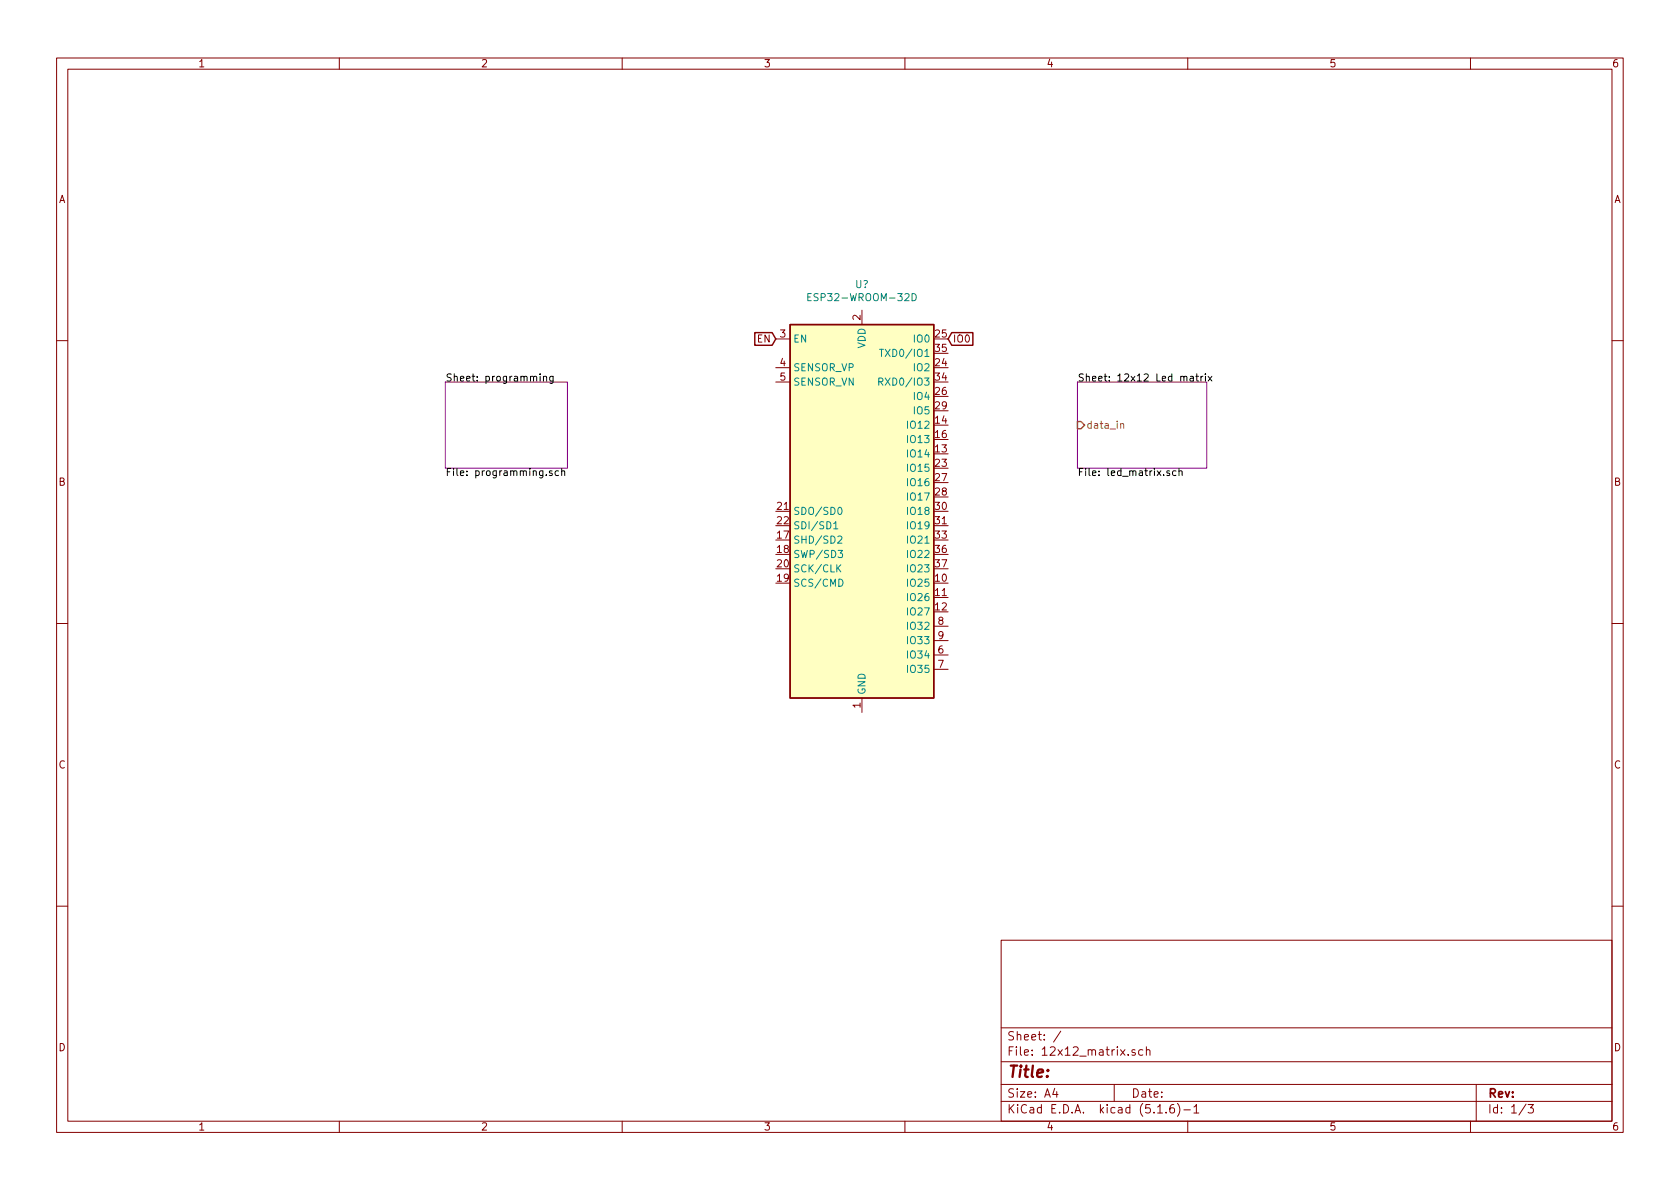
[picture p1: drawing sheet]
<svg xmlns="http://www.w3.org/2000/svg" width="297mm" height="210mm" viewBox="0 0 297 210" stroke-linecap="round" stroke-linejoin="round" font-family="sans-serif">
<g fill="none" stroke="#840000" stroke-width=".18">
<path d="M10 10.3h277v189.9h-277zM12 12.2h273v186.1h-273zM60 10.3v1.9M110 10.3v1.9M160 10.3v1.9M210 10.3v1.9M260 10.3v1.9M137.2 59.9h2.5M152.4 54.9v2.5M10 60.2h2M137.2 65h2.5M137.2 67.6h2.5"/>
<path d="M285 60.2h2M10 110.3h2M165.1 115.8h2.5M165.1 118.4h2.5M165.1 110.7h2.5M165.1 113.3h2.5M285 110.3h2M152.4 123.4v2.6M10 160.2h2M177 166.3h108v32h-108zM285 160.2h2M60 198.3v1.9"/>
<path d="M110 198.3v1.9M160 198.3v1.9M177 194.8h108M177 191.8h108M177 187.8h108M177 181.8h108M186.5 192.5l-.4 1h1M186.8 193v1M187.6 182.3l-1.3 2M197 191.8v3M199.5 186.5v.1M200.7 185.7l-.4-.1-.2 .2 .1 .2 .5 .2v.3h-.6"/>
<path d="M202.1 185.7l-.5-.1-.3 .3 .1 .6 .2 .1 .5-.1M202.7 185.7l.2-.1 .4 .1v.9M202.7 185.1v1.5M204.7 196.8h.8M206.2 196.7v.1M207.5 195.3a.59 .59 0 0 0-.7 .7v.5l.2 .2 .4 .1 .2-.1 .1-.5-.2-.2-.4-.1-.3 .3M208.2 195.1a1.71 1.71 0 0 1 0 2.3M209.3 196.3h1.2M210 198.3v1.9M211.1 195.8l.4-.5v1.5M211.1 196.8h.9M260 198.3v1.9"/>
<path d="M261 191.8v6.5M269.8 195.2l-1.2 2M270.2 195.3h.9l-.5 .6 .4 .1v.7l-.2 .1-.6-.1"/>
</g>
<path d="M78.7 67.6h21.6v15.2h-21.6zM190.5 67.6h22.9v15.2h-22.9z" fill="none" stroke="#840084" stroke-width=".18"/>
<g fill="none" stroke="#000" stroke-width=".18">
<path d="M95.5 66.1v.1M95.5 66.5v.9M96.1 66.7l.2-.2 .3 .1v.8M96.1 66.5v.9M97.8 66.5l-.1 1.2-.1 .1-.3-.1M97.8 66.6l-.4-.1-.2 .3 .1 .5h.5M210.5 66.6h.4l.1 .8M211 66.8l-.4 .1-.2 .2 .1 .2h.5M211.4 66.5h.5M211.6 66.1v1.1l.3 .2M212.3 66.5v.9M212.7 66.5l-.3 .1-.1 .2"/>
<path d="M213.1 66.1v.1M213.1 66.5v.9M213.6 66.5l.7 .9M214.3 66.5l-.7 .9M97.6 83.3h-.3l-.2 .1 .1 .2 .4 .1v.3h-.5M98.8 83.3h-.4l-.3 .2 .2 .5h.5M99.3 83.4l.2-.1h.3v.8M99.3 82.8v1.3M206.8 83.3h-.3l-.2 .1v.2l.5 .1v.3h-.5M207.9 83.3h-.3l-.3 .2 .1 .5h.5M208.5 83.4l.1-.1h.3l.1 .8M208.5 82.8v1.3"/>
</g>
<path d="M198.1 75l.2-.1h.3l.1 .8" fill="none" stroke="#848400" stroke-width=".18"/>
<path d="M190.5 74.5h.6l.7 .7-.7 .6h-.6z" fill="none" stroke="#848400" stroke-width=".25"/>
<path d="M139.7 57.4h25.4v66h-25.4z" fill="#ffffc2" stroke="#ffffc2" stroke-width=".18"/>
<path d="M133.5 58.8h3l.7 1.1-.7 1.2h-3zM139.7 57.4h25.4v66h-25.4zM168.3 58.8h3.7v2.3h-3.7l-.7-1.2z" fill="none" stroke="#840000" stroke-width=".25"/>
<g fill="none" stroke="#008484" stroke-width=".18">
<path d="M142.8 52.5h.5M143.4 51.9h-.6v1.3h.6M161.3 51.9a.64 .64 0 0 1 .7 .6 .64 .64 0 0 1-.7 .7zM155.4 67.5h.6l.1-.2-.1-.3-.1-.2h-.5v1.3M155.5 61.8h.7M155.7 67.5l.4 .6M155.9 61.8v1.2M147.4 92.6l.4-.4v1.3M147.4 93.5h.7M148.1 94.9l.5-.1 .3 .3-.8 1h.8M148.2 97.3h.8l-.4 .5 .3 .1v.6l-.5 .1-.2-.1M148.3 89.8l.1-.1a.67 .67 0 0 1 .5 .6 .67 .67 0 0 1-.5 .7l-.2-.3-.1-.2z"/>
<path d="M148.7 99.9l-.7 .7M148.1 100.4l.6 .7M148.3 102.4a.64 .64 0 0 1 .8 .6 .64 .64 0 0 1-.8 .7z"/>
</g>
<text font-size="2.8" fill="#840000" x="178" y="190.5">Title:</text>
<g font-size="2.1" fill="#840000">
<text x="178" y="184">Sheet: /</text>
<text x="178" y="186.7">File: 12x12_matrix.sch</text>
<text x="178" y="196.9">KiCad E.D.A. kicad (5.1.6)-1</text>
<text x="178" y="194.1">Size: A4</text>
<text x="200" y="194.1">Date:</text>
<text x="263" y="194.1">Rev:</text>
<text x="263" y="196.9">Id: 1/3</text>
</g>
<g font-size="1.8" fill="#840000">
<text x="35" y="11.9">1</text>
<text x="85" y="11.9">2</text>
<text x="135" y="11.9">3</text>
<text x="185" y="11.9">4</text>
<text x="235" y="11.9">5</text>
<text x="285" y="11.9">6</text>
<text x="10.4" y="35.9">A</text>
<text x="285.4" y="35.9">A</text>
<text x="137.9" y="59.7">3</text>
<text x="152.1" y="56.6" transform="rotate(-90 152.1 56.6)">2</text>
<text x="165.4" y="59.7">25</text>
<text x="133.9" y="60.6">EN</text>
<text x="137.9" y="64.8">4</text>
<text x="165.4" y="64.8">24</text>
<text x="165.4" y="62.2">35</text>
<text x="168.4" y="60.6">IO0</text>
<text x="137.9" y="67.3">5</text>
<text x="165.4" y="69.8">26</text>
<text x="165.4" y="67.3">34</text>
<text x="165.4" y="74.9">14</text>
<text x="165.4" y="77.5">16</text>
<text x="165.4" y="72.4">29</text>
<text x="165.4" y="80">13</text>
<text x="165.4" y="82.5">23</text>
<text x="10.4" y="85.9">B</text>
<text x="165.4" y="85.1">27</text>
<text x="165.4" y="87.6">28</text>
<text x="285.4" y="85.9">B</text>
<text x="137.5" y="95.2">17</text>
<text x="137.5" y="90.2">21</text>
<text x="137.5" y="92.7">22</text>
<text x="165.4" y="90.2">30</text>
<text x="165.4" y="92.7">31</text>
<text x="165.4" y="95.2">33</text>
<text x="137.5" y="97.8">18</text>
<text x="137.5" y="100.3">20</text>
<text x="165.4" y="97.8">36</text>
<text x="165.4" y="100.3">37</text>
<text x="137.5" y="102.9">19</text>
<text x="165.4" y="102.9">10</text>
<text x="165.4" y="105.4">11</text>
<text x="165.4" y="107.9">12</text>
<text x="165.9" y="110.5">8</text>
<text x="165.9" y="113">9</text>
<text x="165.9" y="115.6">6</text>
<text x="165.9" y="118.1">7</text>
<text x="152.1" y="125.2" transform="rotate(-90 152.1 125.2)">1</text>
<text x="10.4" y="135.9">C</text>
<text x="285.4" y="135.9">C</text>
<text x="10.4" y="185.9">D</text>
<text x="285.4" y="185.9">D</text>
<text x="35" y="199.9">1</text>
<text x="85" y="199.9">2</text>
<text x="135" y="199.9">3</text>
<text x="185" y="199.9">4</text>
<text x="235" y="199.9">5</text>
<text x="285" y="199.9">6</text>
</g>
<g font-size="1.8" fill="#008484">
<text x="143.9" y="53.3">ESP32-WROOM-32D</text>
<text x="151.2" y="50.9">U?</text>
<text x="140.2" y="60.6">EN</text>
<text x="140.2" y="65.7">SENSOR_VP</text>
<text x="153" y="61.6" transform="rotate(-90 153 61.6)">VDD</text>
<text x="156.7" y="63.1">TXD0/IO1</text>
<text x="161.7" y="65.7">IO2</text>
<text x="161.7" y="60.6">IO0</text>
<text x="140.2" y="68.2">SENSOR_VN</text>
<text x="156.5" y="68.2">RXD0/IO3</text>
<text x="161.7" y="70.7">IO4</text>
<text x="160.8" y="75.8">IO12</text>
<text x="161.7" y="73.3">IO5</text>
<text x="160.8" y="80.9">IO14</text>
<text x="160.8" y="78.4">IO13</text>
<text x="160.8" y="83.4">IO15</text>
<text x="160.8" y="86">IO16</text>
<text x="160.8" y="88.5">IO17</text>
<text x="140.2" y="91.1">SDO/SD0</text>
<text x="140.2" y="93.6">SDI/SD1</text>
<text x="160.8" y="91.1">IO18</text>
<text x="160.8" y="93.6">IO19</text>
<text x="140.2" y="96.1">SHD/SD2</text>
<text x="140.2" y="98.7">SWP/SD3</text>
<text x="140.2" y="101.2">SCK/CLK</text>
<text x="160.8" y="96.1">IO21</text>
<text x="160.8" y="98.7">IO22</text>
<text x="160.8" y="101.2">IO23</text>
<text x="140.2" y="103.8">SCS/CMD</text>
<text x="160.8" y="103.8">IO25</text>
<text x="160.8" y="106.3">IO26</text>
<text x="160.8" y="108.8">IO27</text>
<text x="160.8" y="111.4">IO32</text>
<text x="160.8" y="113.9">IO33</text>
<text x="160.8" y="116.5">IO34</text>
<text x="160.8" y="119">IO35</text>
<text x="153" y="122.9" transform="rotate(-90 153 122.9)">GND</text>
</g>
<g font-size="1.8">
<text x="78.7" y="67.5">Sheet: programming</text>
<text x="190.5" y="67.5">Sheet: 12x12 Led matrix</text>
<text x="78.7" y="84.2">File: programming.sch</text>
<text x="190.5" y="84.2">File: led_matrix.sch</text>
</g>
<text font-size="1.8" fill="#848400" x="192" y="75.8">data_in</text>
</svg>
